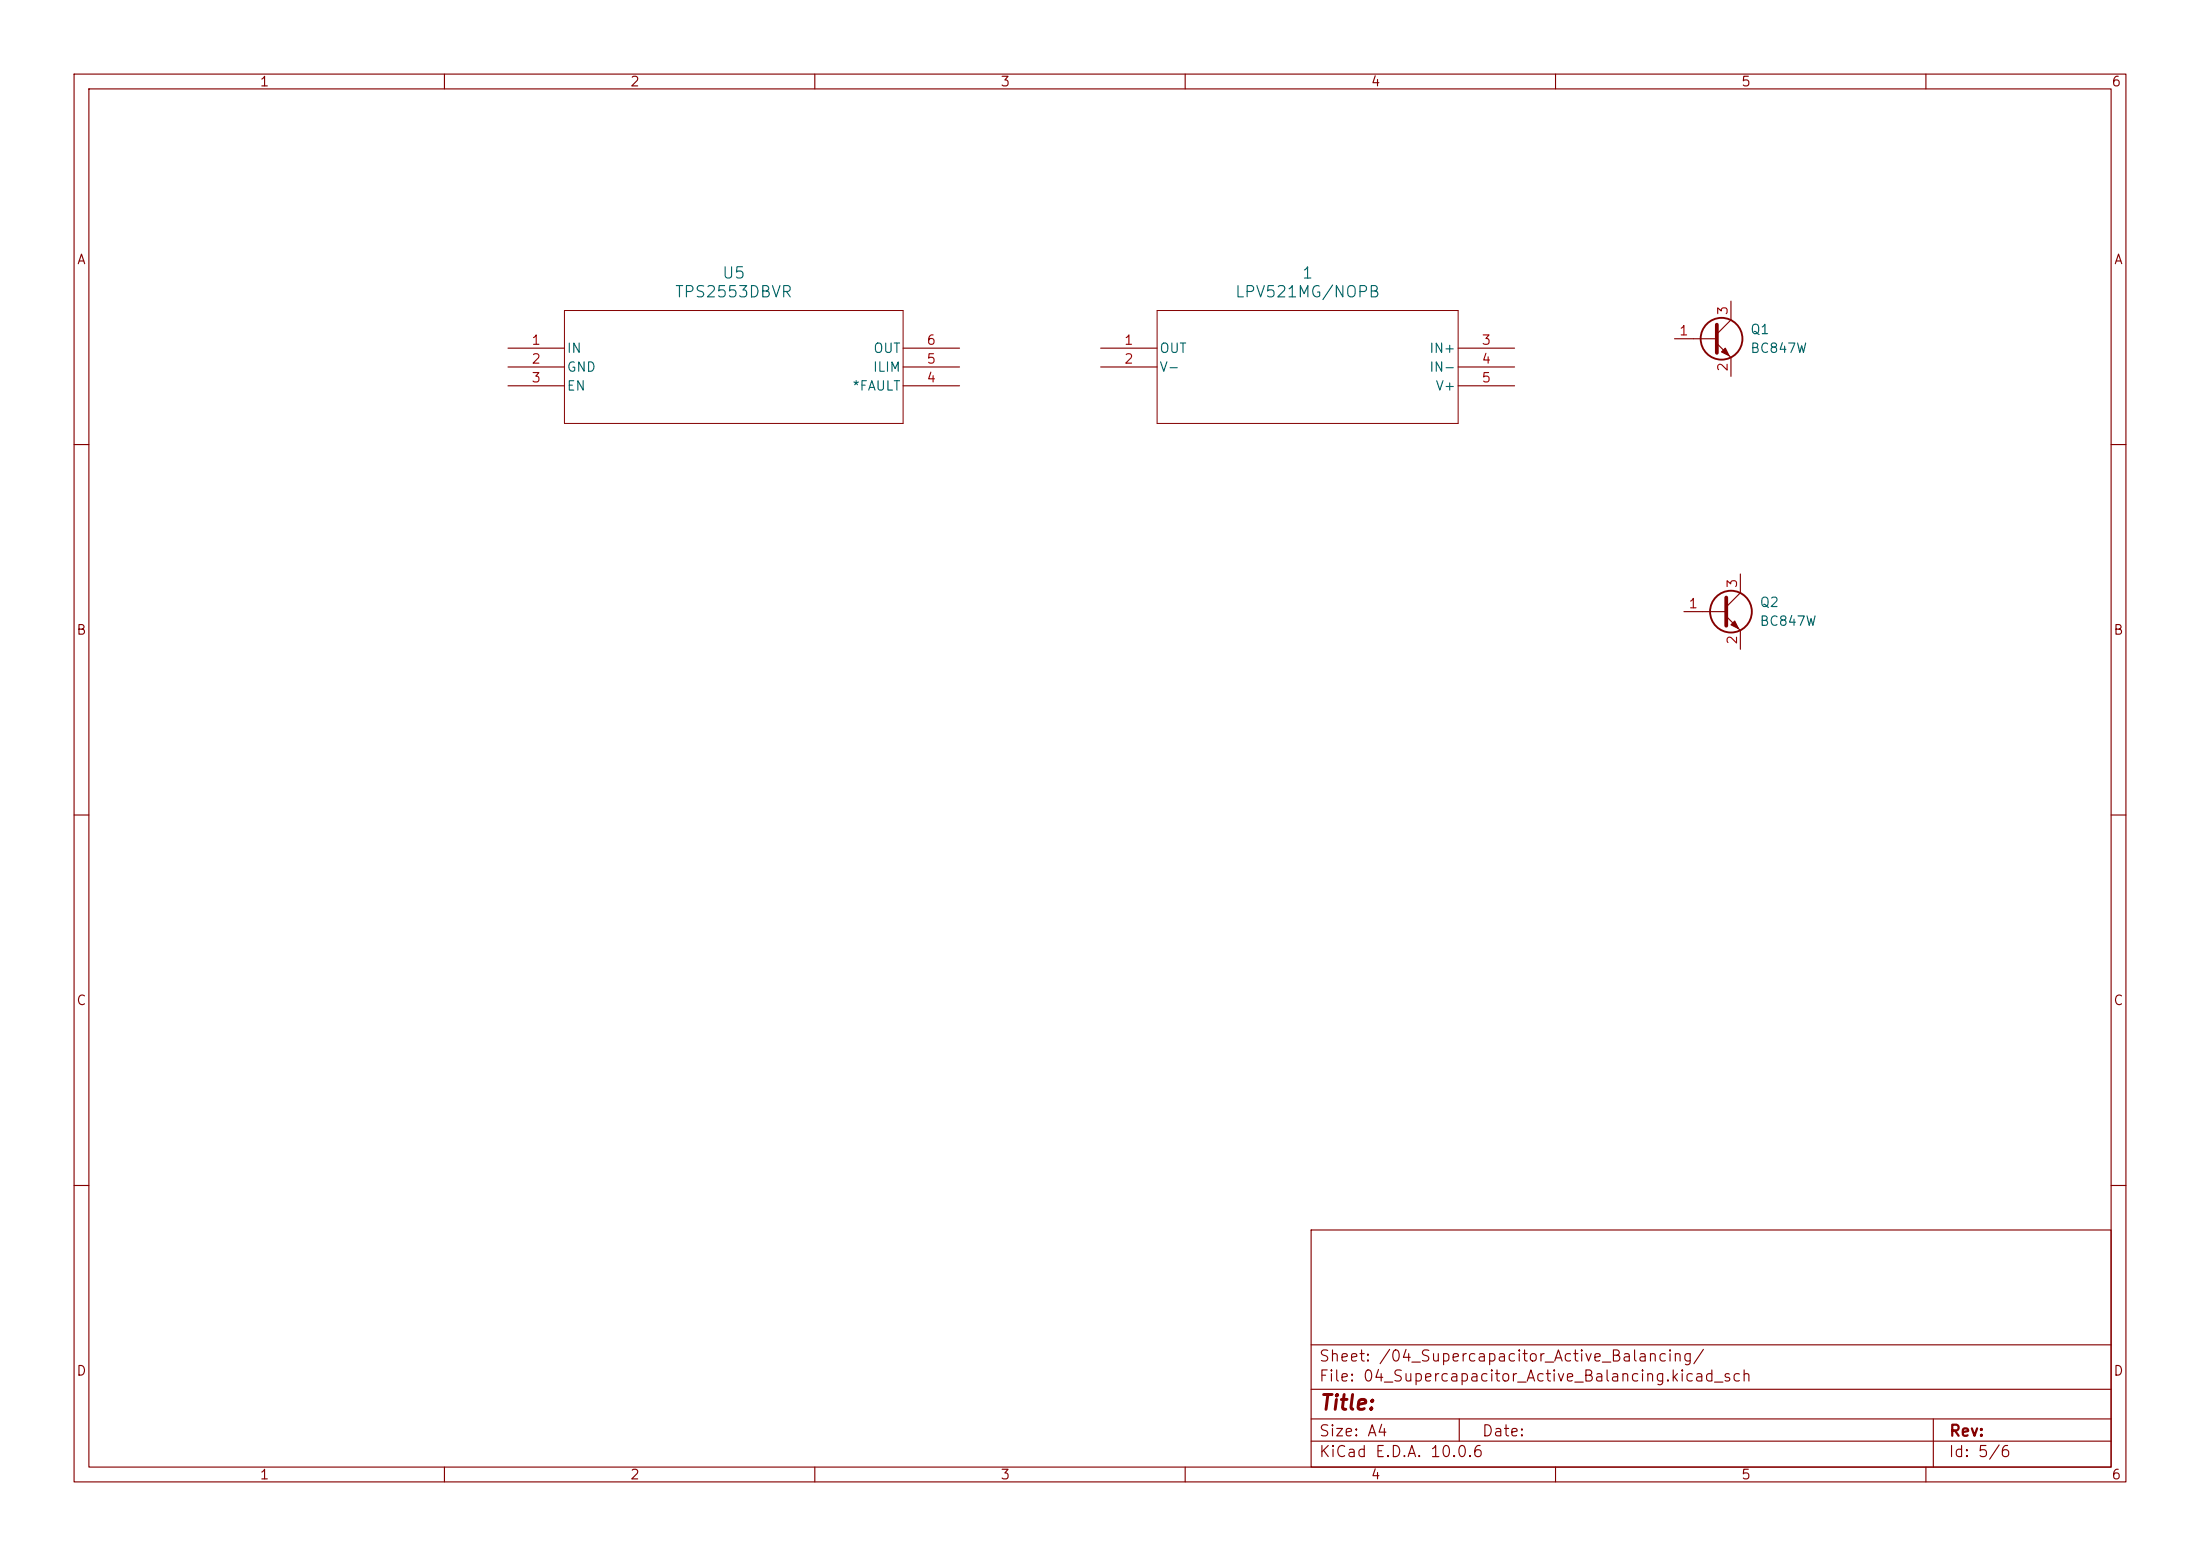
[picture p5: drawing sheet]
<svg xmlns="http://www.w3.org/2000/svg" width="297mm" height="210mm" viewBox="0 0 297 210" stroke-linecap="round" stroke-linejoin="round" font-family="sans-serif">
<g fill="none" stroke="#840000" stroke-width=".15">
<path d="M10 10h277v190h-277zM12 12h273v186h-273zM60 10v2M110 10v2M160 10v2M210 10v2M260 10v2M68.6 47h7.6M68.6 49.5h7.6M68.6 52.1h7.6M121.9 47h7.6M121.9 49.5h7.6"/>
<path d="M121.9 52.1h7.6M148.6 47h7.6M148.6 49.5h7.6M196.8 47h7.7M196.8 49.5h7.7M196.8 52.1h7.7M226.1 45.7h5.7M231.8 46.4l1.9 1.9v2.5M233.7 40.6v2.6l-1.9 1.9M10 60h2M234.9 77.5v2.5l-1.9 1.9M285 60h2"/>
<path d="M227.3 82.6h5.7M233 83.2l1.9 1.9v2.5M10 110h2M285 110h2M10 160h2M177 166h108v32h-108zM285 160h2M60 198v2M110 198v2M160 198v2M177 194.5h108M177 191.5h108"/>
<path d="M177 187.5h108M177 181.5h108M197 191.5v3M210 198v2M260 198v2M261 191.5v6.5"/>
</g>
<path d="M76.2 41.9h45.7v15.3h-45.7zM156.2 41.9h40.6v15.3h-40.6z" fill="none" stroke="#840000" stroke-width=".14"/>
<path d="M231.8 43.8v3.8M233 80.6v3.9" fill="none" stroke="#840000" stroke-width=".51"/>
<g fill="none" stroke="#840000" stroke-width=".25">
<circle cx="232.4" cy="45.7" r="2.82"/>
<circle cx="233.7" cy="82.5" r="2.82"/>
</g>
<g fill="#840000" stroke="#840000" stroke-width=".15">
<path d="M234.2 83.8l.5 1-1-.5z"/>
<path d="M232.4 47.5l.5-.5 .5 1z"/>
</g>
<text font-size="2" fill="#840000" x="178" y="190.8">Title:</text>
<g font-size="1.5" fill="#006464">
<text x="91" y="40.5">TPS2553DBVR</text>
<text x="97.4" y="38">U5</text>
<text x="166.6" y="40.5">LPV521MG/NOPB</text>
<text x="175.7" y="38">1</text>
</g>
<g font-size="1.5" fill="#840000">
<text x="178" y="184.1">Sheet: /04_Supercapacitor_Active_Balancing/</text>
<text x="178" y="186.8">File: 04_Supercapacitor_Active_Balancing.kicad_sch</text>
<text x="178" y="197">KiCad E.D.A. 10.0.6</text>
<text x="178" y="194.2">Size: A4</text>
<text x="200" y="194.2">Date:</text>
<text x="263" y="197">Id: 5/6</text>
<text x="263" y="194.2">Rev:</text>
</g>
<g font-size="1.3" fill="#840000">
<text x="35" y="12">1</text>
<text x="85" y="12">2</text>
<text x="135" y="12">3</text>
<text x="185" y="12">4</text>
<text x="235" y="12">5</text>
<text x="285" y="12">6</text>
<text x="10.3" y="36">A</text>
<text x="285.3" y="36">A</text>
<text x="10.2" y="86">B</text>
<text x="285.2" y="86">B</text>
<text x="10.2" y="136">C</text>
<text x="285.2" y="136">C</text>
<text x="10.2" y="186">D</text>
<text x="285.2" y="186">D</text>
<text x="35" y="200">1</text>
<text x="85" y="200">2</text>
<text x="135" y="200">3</text>
<text x="185" y="200">4</text>
<text x="235" y="200">5</text>
<text x="285" y="200">6</text>
</g>
<g font-size="1.3" fill="#a90000">
<text x="71.7" y="46.9">1</text>
<text x="125" y="46.9">6</text>
<text x="151.7" y="46.9">1</text>
<text x="199.9" y="46.9">3</text>
<text x="226.6" y="45.6">1</text>
<text x="233.5" y="42.6" transform="rotate(-90 233.5 42.6)">3</text>
<text x="71.7" y="49.4">2</text>
<text x="71.7" y="51.9">3</text>
<text x="125" y="51.9">4</text>
<text x="125" y="49.4">5</text>
<text x="151.7" y="49.4">2</text>
<text x="199.9" y="49.4">4</text>
<text x="199.9" y="51.9">5</text>
<text x="233.5" y="50.3" transform="rotate(-90 233.5 50.3)">2</text>
<text x="227.9" y="82.4">1</text>
<text x="234.8" y="79.5" transform="rotate(-90 234.8 79.5)">3</text>
<text x="234.8" y="87.1" transform="rotate(-90 234.8 87.1)">2</text>
</g>
<g font-size="1.3" fill="#006464">
<text x="76.4" y="48">IN</text>
<text x="117.8" y="48">OUT</text>
<text x="156.4" y="48">OUT</text>
<text x="192.9" y="48">IN+</text>
<text x="236.2" y="45.4">Q1</text>
<text x="236.2" y="48">BC847W</text>
<text x="76.4" y="50.5">GND</text>
<text x="76.4" y="53">EN</text>
<text x="115" y="53">*FAULT</text>
<text x="117.7" y="50.5">ILIM</text>
<text x="156.4" y="50.5">V-</text>
<text x="192.9" y="50.5">IN-</text>
<text x="193.7" y="53">V+</text>
<text x="237.5" y="82.2">Q2</text>
<text x="237.5" y="84.8">BC847W</text>
</g>
</svg>
